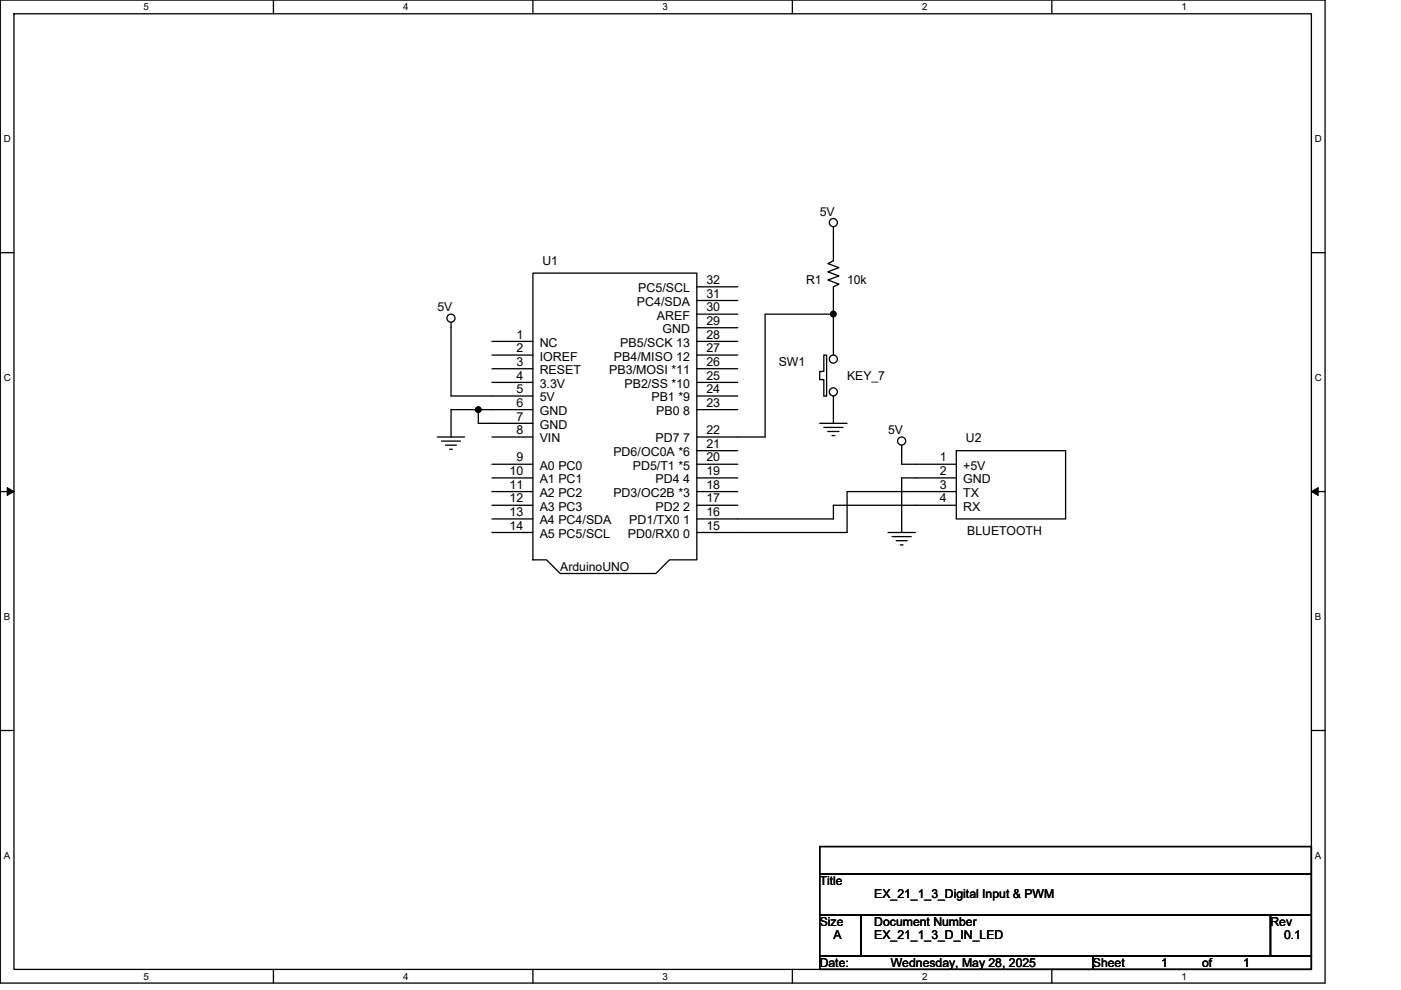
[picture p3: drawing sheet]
<svg xmlns="http://www.w3.org/2000/svg" width="297mm" height="210mm" viewBox="0 0 297 210" stroke-linecap="round" stroke-linejoin="round" font-family="sans-serif">
<path d="M.1 0h280.8v208.5h-280.8zM3 2.9h275v202.7h-275z" fill="none" stroke="#000" stroke-width=".28"/>
<g fill="#fff">
<path d="M30.5 .3h1.1v2.3h-1.1z"/>
<path d="M30.5 205.9h1.1v2.3h-1.1z"/>
</g>
<path d="M58 0v2.9M58 205.6v2.9" fill="none" stroke="#000" stroke-width=".28"/>
<g fill="#fff">
<path d="M85.5 .3h1.1v2.3h-1.1z"/>
<path d="M85.5 205.9h1.1v2.3h-1.1z"/>
</g>
<path d="M113 0v2.9M113 205.6v2.9" fill="none" stroke="#000" stroke-width=".28"/>
<g fill="#fff">
<path d="M140.5 .3h1.1v2.3h-1.1z"/>
<path d="M140.5 205.9h1.1v2.3h-1.1z"/>
</g>
<path d="M168 0v2.9M168 205.6v2.9" fill="none" stroke="#000" stroke-width=".28"/>
<g fill="#fff">
<path d="M195.5 .3h1.2v2.3h-1.2z"/>
<path d="M195.5 205.9h1.2v2.3h-1.2z"/>
</g>
<path d="M223 0v2.9M223 205.6v2.9" fill="none" stroke="#000" stroke-width=".28"/>
<g fill="#fff">
<path d="M250.5 .3h1.2v2.3h-1.2z"/>
<path d="M250.5 205.9h1.2v2.3h-1.2z"/>
<path d="M.8 28.3h1.5v2.3h-1.5z"/>
<path d="M278.8 28.3h1.5v2.3h-1.5z"/>
<path d="M.8 78.9h1.5v2.3h-1.5z"/>
<path d="M278.8 78.9h1.5v2.3h-1.5z"/>
</g>
<path d="M.1 53.6h2.9M278 53.6h2.9" fill="none" stroke="#000" stroke-width=".28"/>
<g fill="#fff">
<path d="M.8 129.6h1.4v2.3h-1.4z"/>
<path d="M278.8 129.6h1.4v2.3h-1.4z"/>
</g>
<path d="M.1 104.3h2.9M278 104.3h2.9" fill="none" stroke="#000" stroke-width=".28"/>
<path d="M1.5 103.4l1.5 .9-1.5 .8zM278 104.3l1.5-.9v1.7z" fill="#000" stroke="#000" stroke-width=".21"/>
<g fill="#fff">
<path d="M.8 180.3h1.4v2.3h-1.4z"/>
<path d="M278.8 180.3h1.4v2.3h-1.4z"/>
</g>
<g fill="none" stroke="#000" stroke-width=".28">
<path d="M113 57.9h34.7v60.8h-5.8l-2.8 2.9h-20.3l-2.9-2.9h-2.9zM176.7 48.1v7.2l-1.2 .6 2.4 .9-2.4 .9 2.4 .8-2.4 .9 2.4 .9-1.2 .5v5.8M95.6 68.4v15.6h17.4M104.3 75.3h8.7M104.3 78.2h8.7M104.3 72.4h8.7M147.7 69.5h8.7M147.7 72.4h8.7M147.7 78.2h8.7M147.7 75.3h8.7M147.7 60.8h8.7M147.7 63.7h8.7"/>
<path d="M147.7 66.6h8.7M174.7 75.3h.6v8.7h-.6v-3.5h-.9v-1.7h.9zM176.7 66.6v8.7M176.7 66.6h-14.5v26.1h-14.5M92.7 92.7h5.8M93.6 93.6h4M94.5 94.4h2.3M95.3 95.3h.6M101.4 86.9v2.9h11.6M101.4 86.9h-5.8v5.8M101.4 86.9h11.6M104.3 81.1h8.7"/>
<path d="M104.3 92.7h8.7M104.3 98.5h8.7M147.7 81.1h8.7M147.7 84h8.7M147.7 86.9h8.7M147.7 95.6h8.7M147.7 98.5h8.7M173.8 89.8h5.8M174.7 90.7h4M175.5 91.5h2.4M176.4 92.4h.6M176.7 84v5.8"/>
<path d="M191.2 94.4v4.1h11.6M202.8 95.6h23.1v14.5h-23.1zM104.3 101.4h8.7M104.3 104.3h8.7M104.3 107.2h8.7M104.3 110.1h8.7M104.3 112.9h8.7M147.7 101.4h8.7M147.7 104.3h8.7M147.7 107.2h8.7M188.3 112.9h5.8M189.1 113.8h4.1"/>
<path d="M190 114.7h2.3M190.9 115.6h.6M202.8 101.4h-11.6v11.5M202.8 104.3h-23.2v8.6h-31.9M202.8 107.2h-26.1v2.9h-29M.1 154.9h2.9M278 154.9h2.9M173.8 179.6h104.2v5.7h-104.2zM173.8 194h8.7v8.7h-8.7zM173.8 185.3h104.2v8.7h-104.2zM182.5 194h86.9v8.7h-86.9zM269.4 194h8.6v8.7h-8.6z"/>
<path d="M173.8 202.7h57.9v2.9h-57.9zM231.7 202.7h46.3v2.9h-46.3z"/>
<circle cx="176.7" cy="47.2" r=".86"/>
<circle cx="95.6" cy="67.5" r=".86"/>
<circle cx="176.7" cy="76.2" r=".86"/>
<circle cx="176.7" cy="83.1" r=".86"/>
<circle cx="191.2" cy="93.5" r=".86"/>
</g>
<g fill="#000" stroke="#000" stroke-width=".28">
<circle cx="176.7" cy="66.6" r=".57"/>
<circle cx="101.4" cy="86.9" r=".57"/>
</g>
<g font-size="2.6">
<text x="173.8" y="45.8">5V</text>
<text x="115" y="56.2">U1</text>
<text x="135" y="64.9">PC4/SDA</text>
<text x="135.3" y="62">PC5/SCL</text>
<text x="149.8" y="63.1">31</text>
<text x="149.8" y="60.2">32</text>
<text x="170.9" y="60.3">R1</text>
<text x="179.6" y="60.3">10k</text>
<text x="92.7" y="66.1">5V</text>
<text x="109.5" y="71.8">1</text>
<text x="139.3" y="67.8">AREF</text>
<text x="140.4" y="70.7">GND</text>
<text x="149.8" y="66">30</text>
<text x="149.8" y="68.9">29</text>
<text x="149.8" y="71.8">28</text>
<text x="109.5" y="74.7">2</text>
<text x="109.5" y="77.6">3</text>
<text x="114.4" y="76.5">IOREF</text>
<text x="114.4" y="73.6">NC</text>
<text x="130.2" y="76.5">PB4/MISO 12</text>
<text x="131.5" y="73.6">PB5/SCK 13</text>
<text x="149.8" y="77.6">26</text>
<text x="149.8" y="74.7">27</text>
<text x="165.1" y="77.6">SW1</text>
<text x="109.5" y="80.5">4</text>
<text x="109.5" y="83.4">5</text>
<text x="114.4" y="79.4">RESET</text>
<text x="114.4" y="82.3">3.3V</text>
<text x="129.2" y="79.4">PB3/MOSI *11</text>
<text x="132.4" y="82.3">PB2/SS *10</text>
<text x="149.8" y="80.5">25</text>
<text x="149.8" y="83.4">24</text>
<text x="179.6" y="80.5">KEY_7</text>
<text x="109.5" y="86.3">6</text>
<text x="109.5" y="89.2">7</text>
<text x="114.4" y="85.2">5V</text>
<text x="114.4" y="88.1">GND</text>
<text x="138.1" y="85.2">PB1 *9</text>
<text x="139.1" y="88.1">PB0 8</text>
<text x="149.8" y="86.3">23</text>
<text x="109.5" y="92.1">8</text>
<text x="114.4" y="91">GND</text>
<text x="114.4" y="93.9">VIN</text>
<text x="139" y="93.9">PD7 7</text>
<text x="149.8" y="92.1">22</text>
<text x="149.8" y="95">21</text>
<text x="188.3" y="92.1">5V</text>
<text x="204.8" y="93.9">U2</text>
<text x="108" y="100.8">10</text>
<text x="109.5" y="97.9">9</text>
<text x="114.4" y="99.6">A0 PC0</text>
<text x="130" y="96.8">PD6/OC0A *6</text>
<text x="134.2" y="99.6">PD5/T1 *5</text>
<text x="149.8" y="100.8">19</text>
<text x="149.8" y="97.9">20</text>
<text x="199.3" y="97.9">1</text>
<text x="199.3" y="100.8">2</text>
<text x="204.2" y="99.6">+5V</text>
<text x="108" y="103.7">11</text>
<text x="108" y="106.6">12</text>
<text x="114.4" y="102.5">A1 PC1</text>
<text x="114.4" y="105.4">A2 PC2</text>
<text x="130" y="105.4">PD3/OC2B *3</text>
<text x="139" y="102.5">PD4 4</text>
<text x="149.8" y="106.6">17</text>
<text x="149.8" y="103.7">18</text>
<text x="199.3" y="103.7">3</text>
<text x="199.3" y="106.6">4</text>
<text x="204.2" y="102.5">GND</text>
<text x="204.2" y="105.4">TX</text>
<text x="108" y="109.5">13</text>
<text x="108" y="112.4">14</text>
<text x="114.4" y="108.3">A3 PC3</text>
<text x="114.4" y="111.2">A4 PC4/SDA</text>
<text x="133.4" y="111.2">PD1/TX0 1</text>
<text x="139" y="108.3">PD2 2</text>
<text x="149.8" y="112.4">15</text>
<text x="149.8" y="109.5">16</text>
<text x="204.2" y="108.3">RX</text>
<text x="205.1" y="113.5">BLUETOOTH</text>
<text x="114.4" y="114.1">A5 PC5/SCL</text>
<text x="133.1" y="114.1">PD0/RX0 0</text>
<text x="118.8" y="121.1">ArduinoUNO</text>
<text x="173.8" y="187.7">Title</text>
<text x="185.4" y="190.6">EX_21_1_3_Digital Input &amp; PWM</text>
<text x="173.8" y="196.4">Size</text>
<text x="185.4" y="196.4">Document Number</text>
<text x="269.4" y="196.4">Rev</text>
<text x="176.7" y="199.3">A</text>
<text x="185.4" y="199.3">EX_21_1_3_D_IN_LED</text>
<text x="272.2" y="199.3">0.1</text>
<text x="173.8" y="205">Date:</text>
<text x="188.9" y="205">Wednesday, May 28, 2025</text>
<text x="231.7" y="205">Sheet</text>
<text x="246.2" y="205">1</text>
<text x="254.9" y="205">of</text>
<text x="263.6" y="205">1</text>
</g>
<g font-size="2.1">
<text x="30.5" y="2.2">5</text>
<text x="85.5" y="2.2">4</text>
<text x="140.5" y="2.2">3</text>
<text x="195.5" y="2.2">2</text>
<text x="250.5" y="2.2">1</text>
<text x=".8" y="30.1">D</text>
<text x="278.8" y="30.1">D</text>
<text x=".8" y="80.8">C</text>
<text x="278.8" y="80.8">C</text>
<text x=".8" y="131.4">B</text>
<text x="278.8" y="131.4">B</text>
<text x=".8" y="182.1">A</text>
<text x="278.8" y="182.1">A</text>
<text x="30.5" y="207.8">5</text>
<text x="85.5" y="207.8">4</text>
<text x="140.5" y="207.8">3</text>
<text x="195.5" y="207.8">2</text>
<text x="250.5" y="207.8">1</text>
</g>
</svg>
